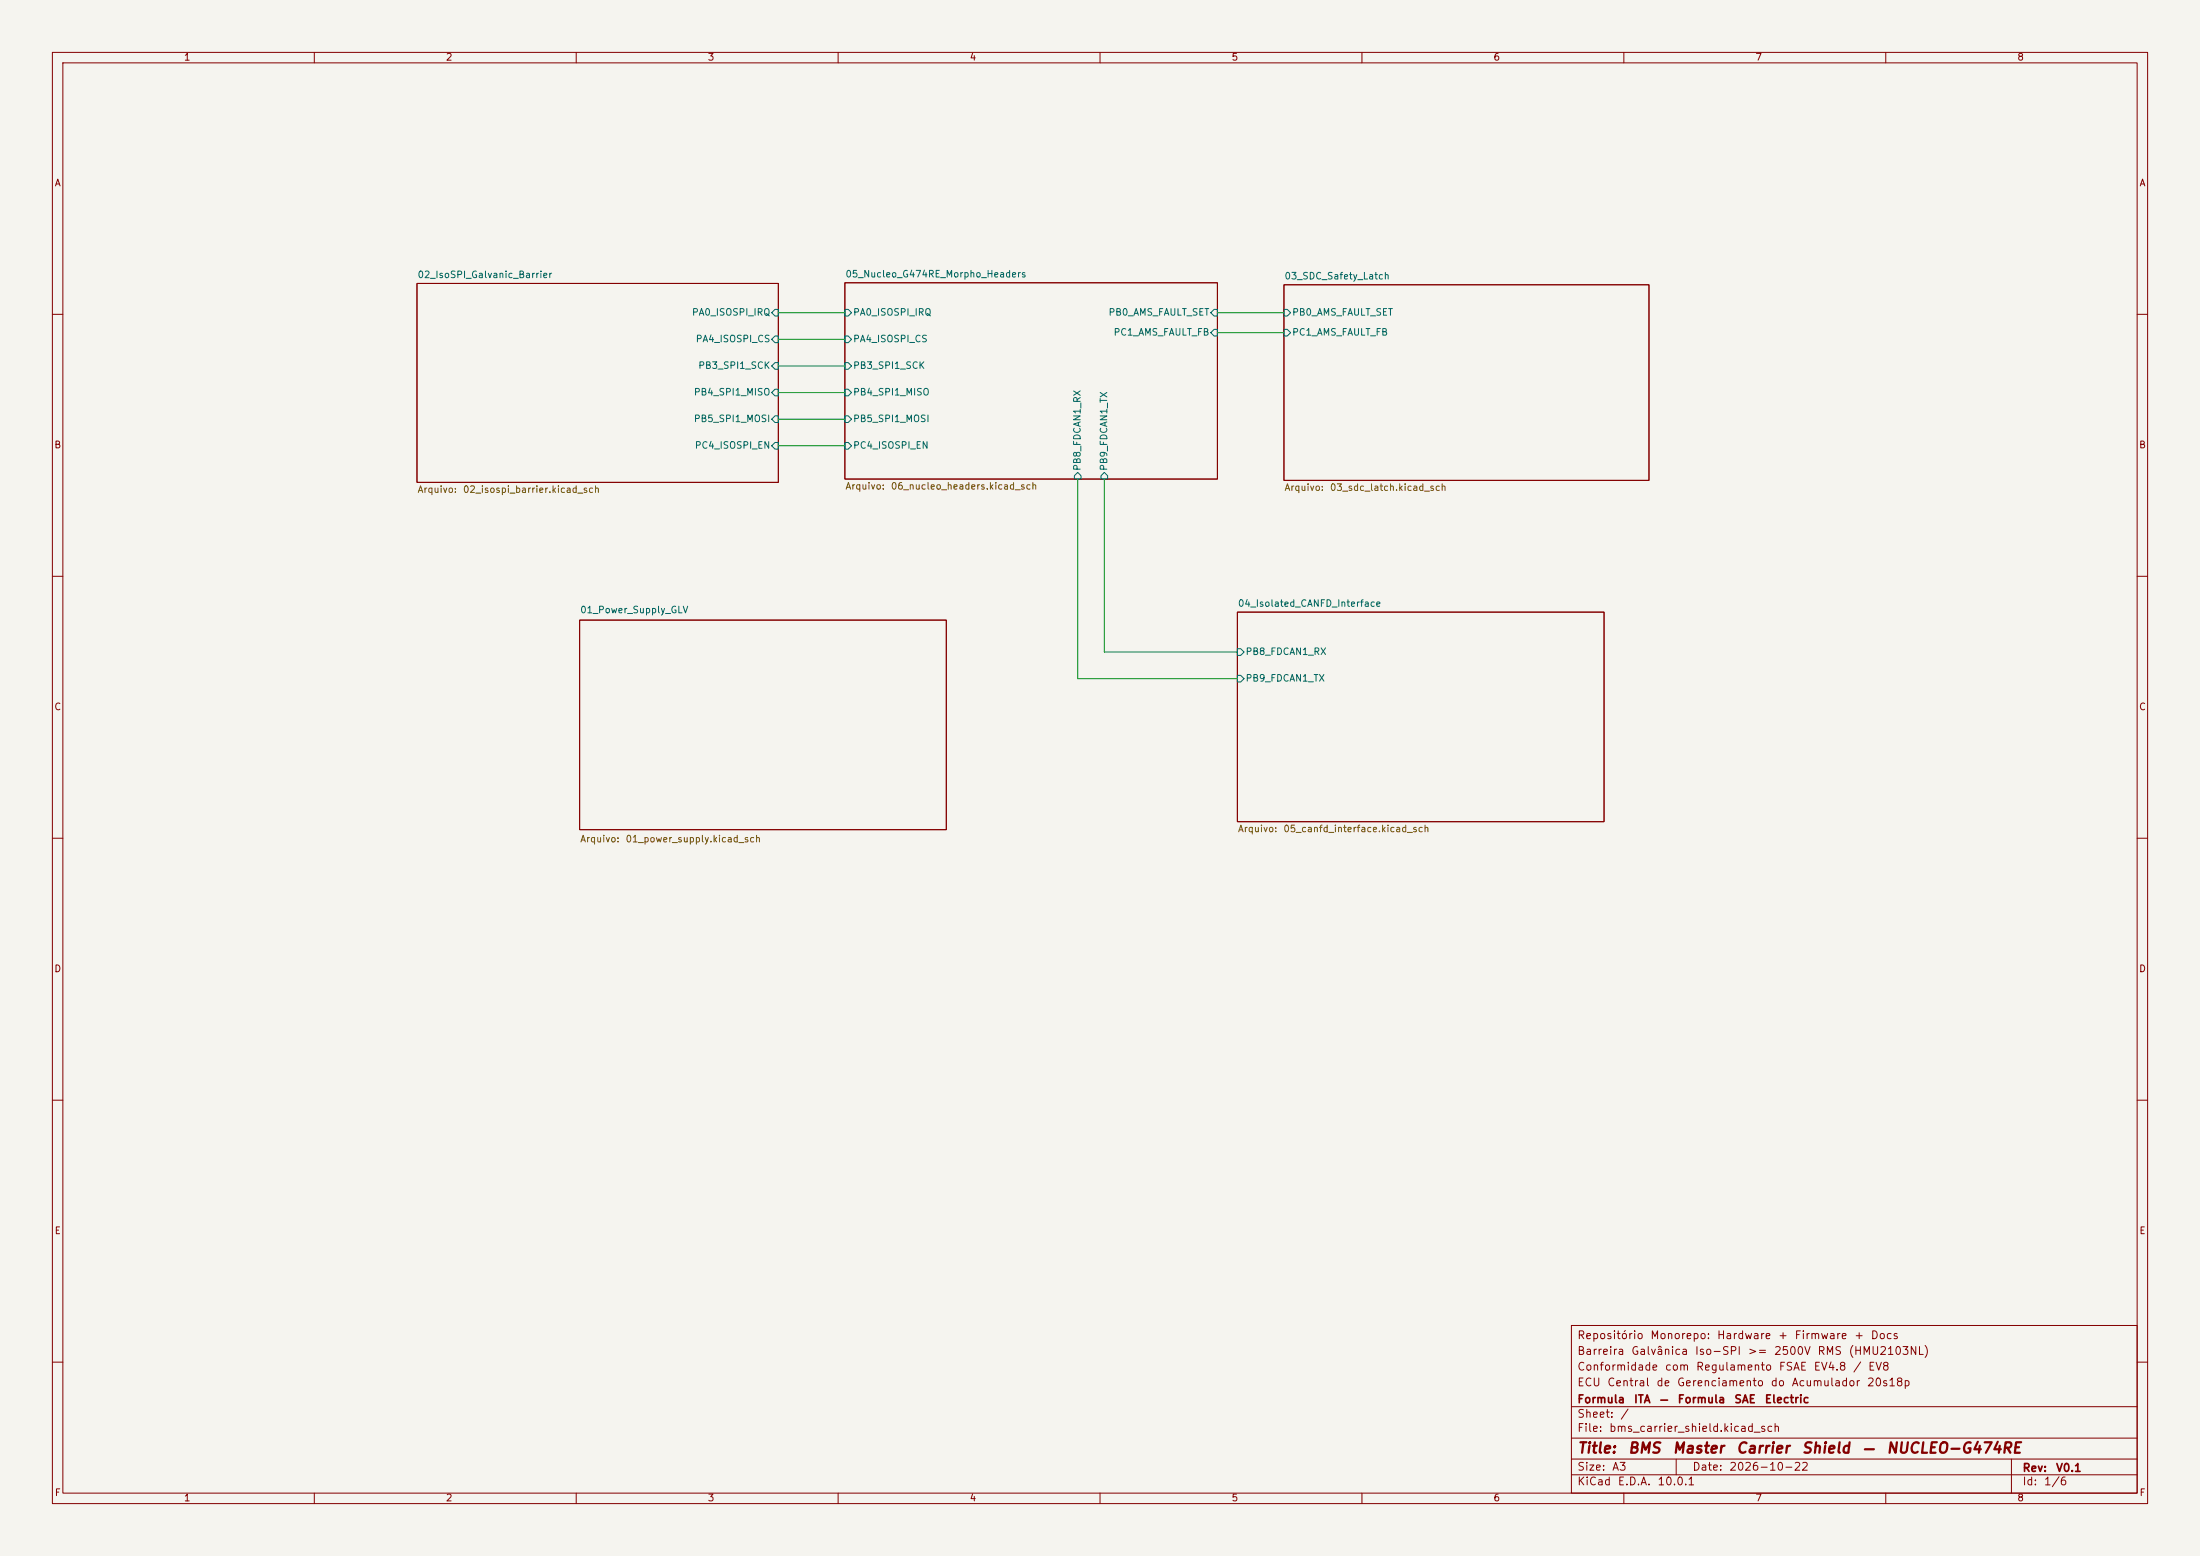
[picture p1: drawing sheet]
<svg xmlns="http://www.w3.org/2000/svg" width="420mm" height="297mm" viewBox="0 0 420 297" stroke-linecap="round" stroke-linejoin="round" font-family="sans-serif">
<path d="M0 0h420v297h-420z" fill="#f5f4ef" stroke="#f5f4ef" stroke-width=".19"/>
<g fill="none" stroke="#840000" stroke-width=".19">
<path d="M10 10h400v277h-400zM12 12h396v273h-396zM60 10v2M110 10v2M160 10v2M210 10v2M260 10v2M310 10v2M360 10v2M79.6 54.1h69v38h-69zM161.3 54h71.1v37.4h-71.1zM245.1 54.4h69.7v37.3h-69.7z"/>
<path d="M10 60h2M408 60h2M10 110h2M110.7 118.4h70v40h-70zM236.2 116.8h70v40h-70zM408 110h2M10 160h2M408 160h2M10 210h2M408 210h2M300 253h108v32h-108zM10 260h2"/>
<path d="M300 278.5h108M300 274.5h108M300 268.5h108M320 278.5v3M384 278.5v6.5M408 260h2M60 285v2M110 285v2M160 285v2M210 285v2M260 285v2M300 281.5h108"/>
<path d="M310 285v2M360 285v2"/>
</g>
<g fill="none" stroke="#006464" stroke-width=".19">
<path d="M148 59.1h.6v1.2h-.6l-.7-.6zM161.3 59.1h.6l.7 .6-.7 .6h-.6zM231.8 59.1h.6v1.2h-.6l-.7-.6zM245.1 59.1h.6l.7 .6-.7 .6h-.6zM148 64.1h.6v1.3h-.6l-.7-.6zM148 69.2h.6v1.3h-.6l-.7-.6zM148 74.3h.6v1.3h-.6l-.7-.7zM148 79.4h.6v1.2h-.6l-.7-.6zM161.3 64.1h.6l.7 .7-.7 .6h-.6zM161.3 69.2h.6l.7 .7-.7 .6h-.6zM161.3 74.3h.6l.7 .6-.7 .7h-.6zM161.3 79.4h.6l.7 .6-.7 .6h-.6z"/>
<path d="M231.8 62.9h.6v1.2h-.6l-.7-.6zM245.1 62.9h.6l.7 .6-.7 .6h-.6zM148 84.5h.6v1.2h-.6l-.7-.6zM161.3 84.5h.6l.7 .6-.7 .6h-.6zM205.7 90.2l.7 .6v.6h-1.3v-.6zM210.8 90.2l.7 .6v.6h-1.3v-.6zM236.2 123.8h.7l.6 .7-.6 .6h-.7zM236.2 128.9h.7l.6 .6-.6 .7h-.7z"/>
</g>
<path d="M148.6 59.7h12.7M232.4 59.7h12.7M148.6 69.9h12.7M148.6 64.8h12.7M148.6 74.9h12.7M232.4 63.5h12.7M148.6 80h12.7M148.6 85.1h12.7M205.7 91.4v38.1h30.5M210.8 91.4v33.1h25.4" fill="none" stroke="#009600" stroke-width=".19"/>
<g font-size="2" fill="#840000">
<text x="301" y="277.9">Title:</text>
<text x="310.6" y="277.9">BMS</text>
<text x="319.2" y="277.9">Master</text>
<text x="331.3" y="277.9">Carrier</text>
<text x="343.8" y="277.9">Shield</text>
<text x="355.4" y="277.9">—</text>
<text x="360" y="277.9">NUCLEO-G474RE</text>
</g>
<g font-size="1.5" fill="#840000">
<text x="301" y="256">Repositório</text>
<text x="314.9" y="256">Monorepo:</text>
<text x="327.7" y="256">Hardware</text>
<text x="339.3" y="256">+</text>
<text x="342.5" y="256">Firmware</text>
<text x="353.8" y="256">+</text>
<text x="357" y="256">Docs</text>
<text x="301" y="262">Conformidade</text>
<text x="301" y="259">Barreira</text>
<text x="311.3" y="259">Galvânica</text>
<text x="317.7" y="262">com</text>
<text x="323.4" y="259">Iso-SPI</text>
<text x="323.7" y="262">Regulamento</text>
<text x="333.5" y="259">&gt;=</text>
<text x="338.5" y="259">2500V</text>
<text x="339.5" y="262">FSAE</text>
<text x="346.1" y="262">EV4.8</text>
<text x="346.8" y="259">RMS</text>
<text x="352.8" y="259">(HMU2103NL)</text>
<text x="353.6" y="262">/</text>
<text x="356.5" y="262">EV8</text>
<text x="301" y="268.2">Formula</text>
<text x="301" y="265">ECU</text>
<text x="306.7" y="265">Central</text>
<text x="311.8" y="268.2">ITA</text>
<text x="316.1" y="265">de</text>
<text x="316.7" y="268.2">—</text>
<text x="320" y="265">Gerenciamento</text>
<text x="320.1" y="268.2">Formula</text>
<text x="331" y="268.2">SAE</text>
<text x="336.8" y="268.2">Electric</text>
<text x="337.9" y="265">do</text>
<text x="341.9" y="265">Acumulador</text>
<text x="356.3" y="265">20s18p</text>
<text x="301" y="273.7">File:</text>
<text x="301" y="271">Sheet:</text>
<text x="307.1" y="273.7">bms_carrier_shield.kicad_sch</text>
<text x="309.2" y="271">/</text>
<text x="301" y="281.1">Size:</text>
<text x="307.6" y="281.1">A3</text>
<text x="323" y="281.1">Date:</text>
<text x="330" y="281.1">2026-10-22</text>
<text x="386" y="281.3">Rev:</text>
<text x="392.4" y="281.3">V0.1</text>
<text x="301" y="283.9">KiCad</text>
<text x="308.7" y="283.9">E.D.A.</text>
<text x="316.3" y="283.9">10.0.1</text>
<text x="386" y="283.9">Id:</text>
<text x="390.1" y="283.9">1/6</text>
</g>
<g font-size="1.3" fill="#840000">
<text x="35" y="11.9">1</text>
<text x="85" y="11.9">2</text>
<text x="135" y="11.9">3</text>
<text x="185" y="11.9">4</text>
<text x="235" y="11.9">5</text>
<text x="285" y="11.9">6</text>
<text x="335" y="11.9">7</text>
<text x="385" y="11.9">8</text>
<text x="10.3" y="35.9">A</text>
<text x="408.3" y="35.9">A</text>
<text x="10.3" y="85.9">B</text>
<text x="408.2" y="85.9">B</text>
<text x="10.3" y="135.9">C</text>
<text x="408.2" y="135.9">C</text>
<text x="10.3" y="185.9">D</text>
<text x="408.2" y="185.9">D</text>
<text x="10.3" y="235.9">E</text>
<text x="408.3" y="235.9">E</text>
<text x="10.3" y="285.9">F</text>
<text x="35" y="286.9">1</text>
<text x="85" y="286.9">2</text>
<text x="135" y="286.9">3</text>
<text x="185" y="286.9">4</text>
<text x="235" y="286.9">5</text>
<text x="285" y="286.9">6</text>
<text x="335" y="286.9">7</text>
<text x="385" y="286.9">8</text>
<text x="408.3" y="285.9">F</text>
</g>
<g font-size="1.3" fill="#006464">
<text x="79.6" y="53.4">02_IsoSPI_Galvanic_Barrier</text>
<text x="161.3" y="53.3">05_Nucleo_G474RE_Morpho_Headers</text>
<text x="245.1" y="53.6">03_SDC_Safety_Latch</text>
<text x="132" y="60.6">PA0_ISOSPI_IRQ</text>
<text x="132.7" y="65.6">PA4_ISOSPI_CS</text>
<text x="162.8" y="60.6">PA0_ISOSPI_IRQ</text>
<text x="162.8" y="65.6">PA4_ISOSPI_CS</text>
<text x="211.5" y="60.6">PB0_AMS_FAULT_SET</text>
<text x="212.5" y="64.4">PC1_AMS_FAULT_FB</text>
<text x="246.6" y="60.6">PB0_AMS_FAULT_SET</text>
<text x="246.6" y="64.4">PC1_AMS_FAULT_FB</text>
<text x="133.2" y="70.7">PB3_SPI1_SCK</text>
<text x="162.8" y="70.7">PB3_SPI1_SCK</text>
<text x="132.4" y="75.8">PB4_SPI1_MISO</text>
<text x="162.8" y="75.8">PB4_SPI1_MISO</text>
<text x="132.4" y="80.9">PB5_SPI1_MOSI</text>
<text x="162.8" y="80.9">PB5_SPI1_MOSI</text>
<text x="132.5" y="86">PC4_ISOSPI_EN</text>
<text x="162.8" y="86">PC4_ISOSPI_EN</text>
<text x="206.6" y="90" transform="rotate(-90 206.6 90)">PB8_FDCAN1_RX</text>
<text x="211.7" y="90" transform="rotate(-90 211.7 90)">PB9_FDCAN1_TX</text>
<text x="110.7" y="117.4">01_Power_Supply_GLV</text>
<text x="236.2" y="116.1">04_Isolated_CANFD_Interface</text>
<text x="237.7" y="125.3">PB8_FDCAN1_RX</text>
<text x="237.7" y="130.4">PB9_FDCAN1_TX</text>
</g>
<g font-size="1.3" fill="#725600">
<text x="79.6" y="94.4">Arquivo:</text>
<text x="88.3" y="94.4">02_isospi_barrier.kicad_sch</text>
<text x="161.3" y="93.8">Arquivo:</text>
<text x="170" y="93.8">06_nucleo_headers.kicad_sch</text>
<text x="245.1" y="94">Arquivo:</text>
<text x="253.8" y="94">03_sdc_latch.kicad_sch</text>
<text x="110.7" y="161.1">Arquivo:</text>
<text x="119.3" y="161.1">01_power_supply.kicad_sch</text>
<text x="236.2" y="159.2">Arquivo:</text>
<text x="244.9" y="159.2">05_canfd_interface.kicad_sch</text>
</g>
</svg>
